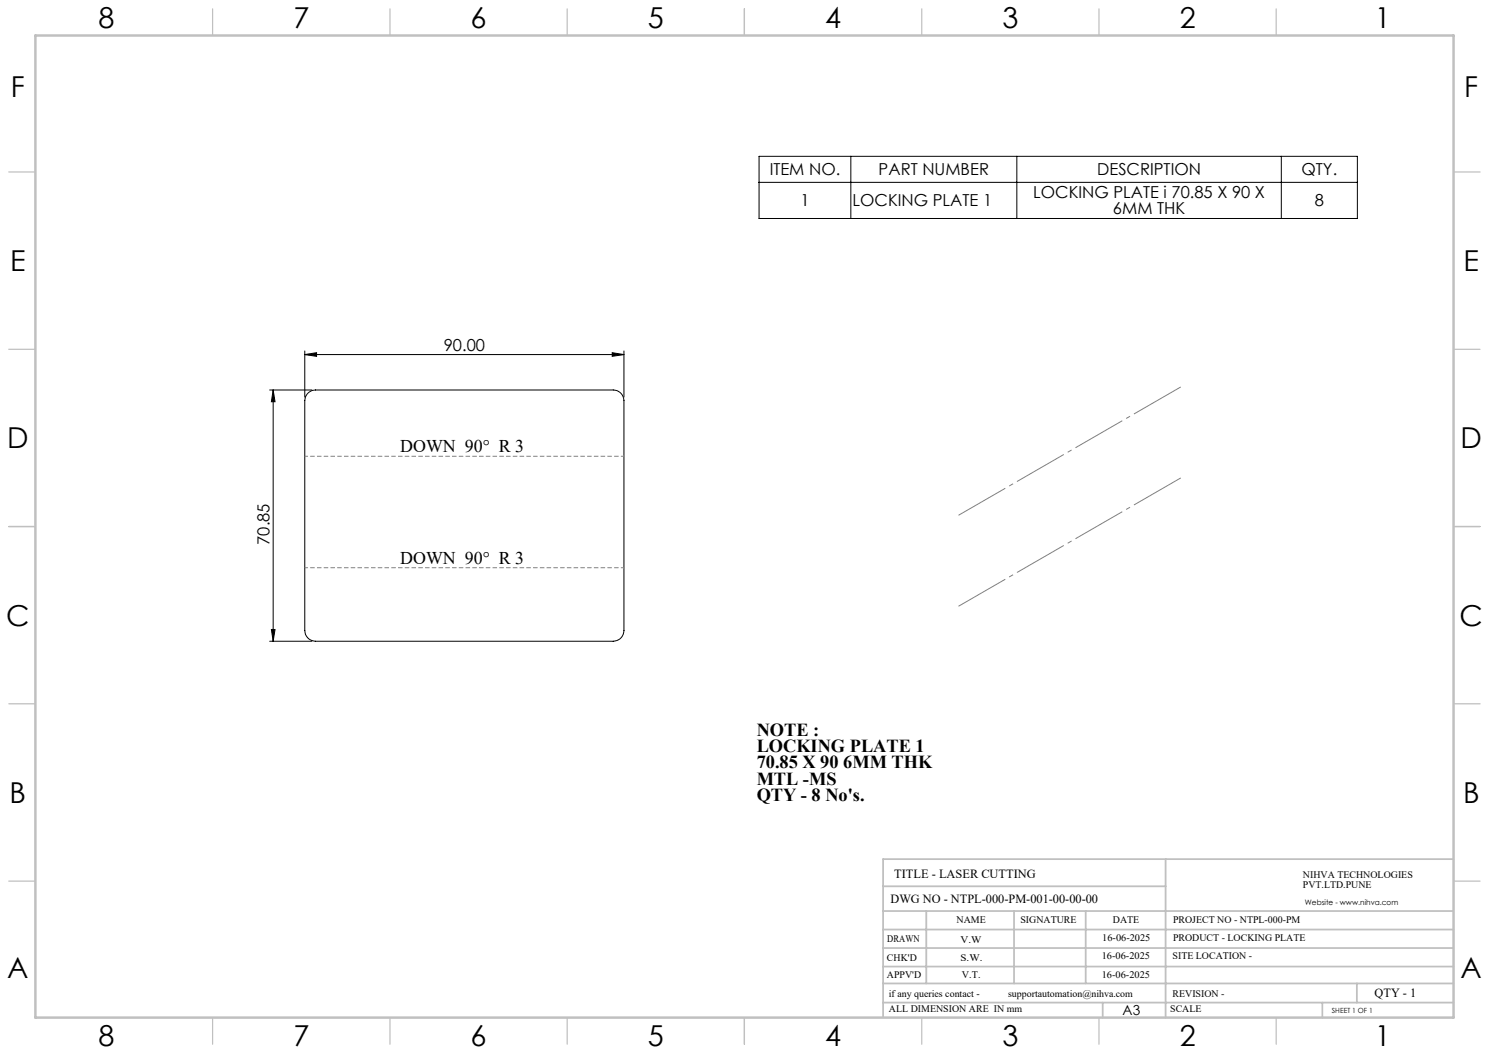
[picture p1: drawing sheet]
<svg xmlns="http://www.w3.org/2000/svg" width="420mm" height="297mm" viewBox="0 0 420 297" stroke-linecap="round" stroke-linejoin="round" font-family="sans-serif">
<g fill="none" stroke="#000" stroke-width=".28">
<path d="M214.1 44.1h168.8v17.5h-168.8zM214.1 51.4h168.8M240 44.1v17.5M286.8 44.1v17.5M361.4 44.1v17.5M86 99v13M172.7 99.5l3.3 .5-3.3 .5zM176 99v13M76.1 110h11.9M77 110v70.9M77 110l.6 3.3h-1zM86 100l3.3-.5v1z"/>
<path d="M86 100h90M86.7 111.1l1.2-.9 1.1-.2h84a3 3 0 0 1 3 3v64.9a3 3 0 0 1-3 3h-84a3 3 0 0 1-3-3v-64.9l.1-1zM76.6 177.5h1l-.6 3.4zM76.1 180.9h11.9"/>
</g>
<path d="M86 128.7h90M176 160.1h-90" fill="none" stroke="#808080" stroke-width=".28" stroke-dasharray="1.3 .6" stroke-dashoffset=".4" stroke-linecap="butt"/>
<path d="M333.5 108.9l-63.6 36.7M269.9 171.3l63.6-36.8" fill="none" stroke="#808080" stroke-width=".28" stroke-dasharray="15.2 1.3 1.3 1.3" stroke-dashoffset="-.5" stroke-linecap="butt"/>
<g fill="none" stroke="#c0c0c0" stroke-width=".35">
<path d="M60 2.5v7.5M110 2.5v7.5M160 2.5v7.5M210 2.5v7.5M260 2.5v7.5M310 2.5v7.5M360 2.5v7.5M2.5 48.5h7.5M410 48.5h7.5M2.5 98.5h7.5M410 98.5h7.5M2.5 148.5h7.5"/>
<path d="M410 148.5h7.5M2.5 198.5h7.5M410 198.5h7.5M2.5 248.5h7.5M410 248.5h7.5M60 287v7.5M110 287v7.5M160 287v7.5M210 287v7.5M260 287v7.5M310 287v7.5M360 287v7.5"/>
</g>
<g fill="none" stroke="#c0c0c0" stroke-width=".5">
<path d="M249.1 257h160.9M249.1 250h79.7M261.3 257v20.4M286 257v20.4M306.2 257v20.4M328.8 242.3v44.7M410 242.3h-160.9v44.7M249.1 272.6h160.9M249.1 267.4h160.9M249.1 262.2h160.9M249.1 277.4h160.9M382.7 277.4v5.4"/>
<path d="M249.1 282.8h160.9M311 282.8v4.2M373 282.8v4.2"/>
</g>
<path d="M10 10h400v277h-400z" fill="none" stroke="#c0c0c0" stroke-width=".7"/>
<g fill="#000">
<path d="M77 110l.6 3.3h-1zM76.6 177.5h1l-.6 3.4z"/>
<path d="M86 100l3.3-.5v1zM172.7 99.5l3.3 .5-3.3 .5z"/>
</g>
<g font-size="8.1">
<text x="27.8" y="8">8</text>
<text x="82.8" y="8">7</text>
<text x="132.8" y="8">6</text>
<text x="182.8" y="8">5</text>
<text x="232.8" y="8">4</text>
<text x="282.8" y="8">3</text>
<text x="332.8" y="8">2</text>
<text x="387.8" y="8">1</text>
<text x="3" y="27.2">F</text>
<text x="413" y="27.2">F</text>
<text x="2.8" y="76.5">E</text>
<text x="412.8" y="76.5">E</text>
<text x="2" y="126.5">D</text>
<text x="412" y="126.5">D</text>
<text x="1.7" y="176.5">C</text>
<text x="411.7" y="176.5">C</text>
<text x="2.7" y="226.5">B</text>
<text x="412.7" y="226.5">B</text>
<text x="2" y="275.7">A</text>
<text x="412" y="275.7">A</text>
<text x="27.8" y="295">8</text>
<text x="82.8" y="295">7</text>
<text x="132.8" y="295">6</text>
<text x="182.8" y="295">5</text>
<text x="232.8" y="295">4</text>
<text x="282.8" y="295">3</text>
<text x="332.8" y="295">2</text>
<text x="387.8" y="295">1</text>
</g>
<g font-size="5.2">
<text x="213.4" y="207.5">NOTE :</text>
<text x="213.4" y="212.1">LOCKING PLATE 1</text>
<text x="213.4" y="216.8">70.85 X 90 6MM THK</text>
<text x="213.4" y="221.4">MTL -MS</text>
<text x="213.4" y="226">QTY - 8 No's.</text>
</g>
<g font-size="5">
<text x="112.9" y="127.4">DOWN 90° R 3</text>
<text x="112.9" y="158.9">DOWN 90° R 3</text>
</g>
<g font-size="4.7">
<text x="217.1" y="49.4">ITEM NO.</text>
<text x="247.8" y="49.4">PART NUMBER</text>
<text x="309.5" y="49.4">DESCRIPTION</text>
<text x="367.1" y="49.4">QTY.</text>
<text x="225.8" y="58.2">1</text>
<text x="240.5" y="58.2">LOCKING PLATE 1</text>
<text x="291.4" y="55.9">LOCKING PLATE i 70.85 X 90 X</text>
<text x="370.9" y="58.2">8</text>
<text x="313.9" y="60.5">6MM THK</text>
<text x="125.2" y="99">90.00</text>
<text x="76.1" y="153.6" transform="rotate(-90 76.1 153.6)">70.85</text>
</g>
<text font-size="3.9" x="316.7" y="286.4">A3</text>
<g font-size="3.5">
<text x="252.2" y="247.6">TITLE - LASER CUTTING</text>
<text x="251.2" y="254.7">DWG NO - NTPL-000-PM-001-00-00-00</text>
<text x="387.7" y="281.1">QTY - 1</text>
</g>
<g font-size="2.8">
<text x="367.5" y="247.6">NIHVA TECHNOLOGIES</text>
<text x="367.5" y="250.5">PVT.LTD.PUNE</text>
<text x="269.8" y="260.3">NAME</text>
<text x="287.8" y="260.3">SIGNATURE</text>
<text x="313.9" y="260.4">DATE</text>
<text x="330.9" y="260.4">PROJECT NO - NTPL-000-PM</text>
<text x="250.3" y="265.6">DRAWN</text>
<text x="270.9" y="266.1">V.W</text>
<text x="310.9" y="265.5">16-06-2025</text>
<text x="330.9" y="265.5">PRODUCT - LOCKING PLATE</text>
<text x="250.2" y="271.1">CHK'D</text>
<text x="250.2" y="275.8">APPV'D</text>
<text x="270.9" y="271.1">S.W.</text>
<text x="271.3" y="275.8">V.T.</text>
<text x="310.8" y="270.6">16-06-2025</text>
<text x="310.8" y="275.8">16-06-2025</text>
<text x="330.7" y="270.6">SITE LOCATION -</text>
<text x="250.7" y="281.1">if any queries contact -</text>
<text x="284.3" y="281.1">supportautomation@nihva.com</text>
<text x="330.7" y="281.1">REVISION -</text>
<text x="250.7" y="285.6">ALL DIMENSION ARE IN mm</text>
<text x="330.1" y="285.6">SCALE</text>
</g>
<text font-size="2.1" x="368.1" y="255.1">Website - www.nihva.com</text>
<text font-size="2" x="375.7" y="285.6">SHEET 1 OF 1</text>
</svg>
